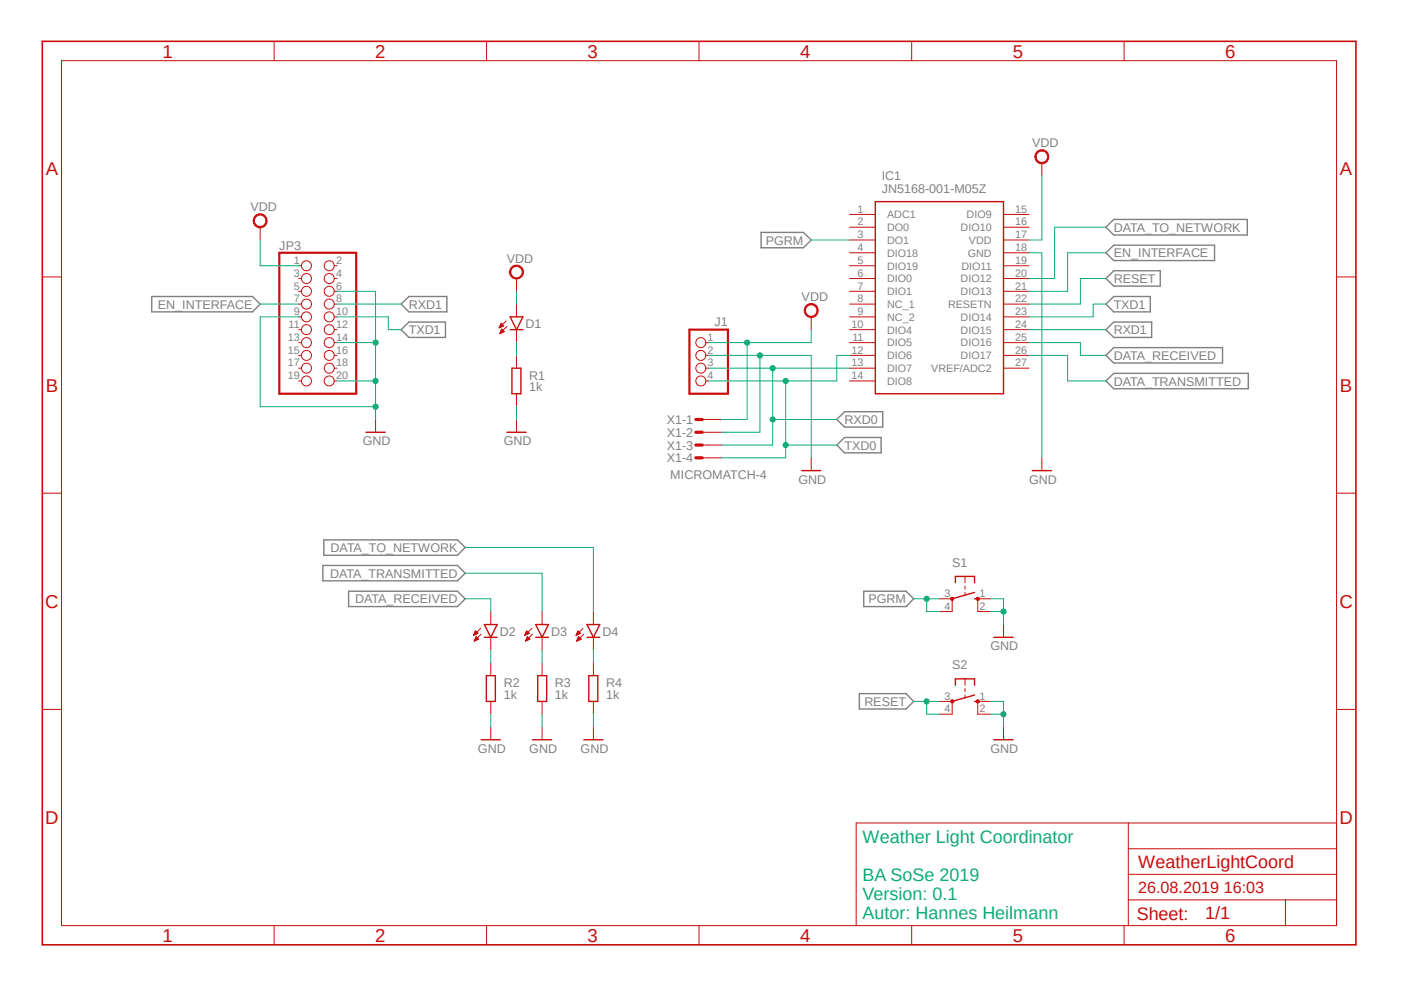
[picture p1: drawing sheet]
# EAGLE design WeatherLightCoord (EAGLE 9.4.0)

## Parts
D1  LEDCHIPLED_1206  [CHIPLED_1206]
D2  LEDCHIPLED_1206  [CHIPLED_1206]
D3  LEDCHIPLED_1206  [CHIPLED_1206]
D4  LEDCHIPLED_1206  [CHIPLED_1206]
IC1  JN5168-001-M05Z  [JN5168001M05Z]
J1  PINHD-1X4  [1X04]
JP3  PINHD-2X10  [2X10]
R1  1k  R-EU_R1206  [R1206]
R2  1k  R-EU_R1206  [R1206]
R3  1k  R-EU_R1206  [R1206]
R4  1k  R-EU_R1206  [R1206]
S1  10-XX  [B3F-10XX]
S2  10-XX  [B3F-10XX]
X1  MICROMATCH-4  [MICROMATCH-4]

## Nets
DATA_RECEIVED: D2.A IC1.25(DIO16)
DATA_TO_NETWORK: D4.A IC1.20(DIO12)
DATA_TRANSMITTED: D3.A IC1.26(DIO17)
EN_INTERFACE: IC1.21(DIO13) JP3.7
GND: IC1.18(GND) J1.2 JP3.6 JP3.9 JP3.14 JP3.20 R1.1 R2.1 R3.1 R4.1 S1.1(S) S1.2(S1) S2.1(S) S2.2(S1) X1.2
N$3: D1.C R1.2
N$4: D4.C R4.2
N$9: D3.C R3.2
N$10: D2.C R2.2
PGRM: IC1.3(DO1) S1.3(P) S1.4(P1)
RESET: IC1.22(RESETN) S2.3(P) S2.4(P1)
RXD0: IC1.13(DIO7) J1.3 X1.3
RXD1: IC1.24(DIO15) JP3.8
TXD0: IC1.12(DIO6) J1.4 X1.4
TXD1: IC1.23(DIO14) JP3.10
VDD: D1.A IC1.17(VDD) J1.1 JP3.1 X1.1
Unconnected: IC1.1(ADC1) IC1.2(DO0) IC1.4(DIO18) IC1.5(DIO19) IC1.6(DIO0) IC1.7(DIO1) IC1.8(NC_1) IC1.9(NC_2) IC1.10(DIO4) IC1.11(DIO5) IC1.14(DIO8) IC1.15(DIO9) IC1.16(DIO10) IC1.19(DIO11) IC1.27(VREF/ADC2) JP3.2 JP3.3 JP3.4 JP3.5 JP3.11 JP3.12 JP3.13 JP3.15 JP3.16 JP3.17 JP3.18 JP3.19

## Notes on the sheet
- Weather Light Coordinator
  
  BA SoSe 2019
  Version: 0.1
  Autor: Hannes Heilmann
